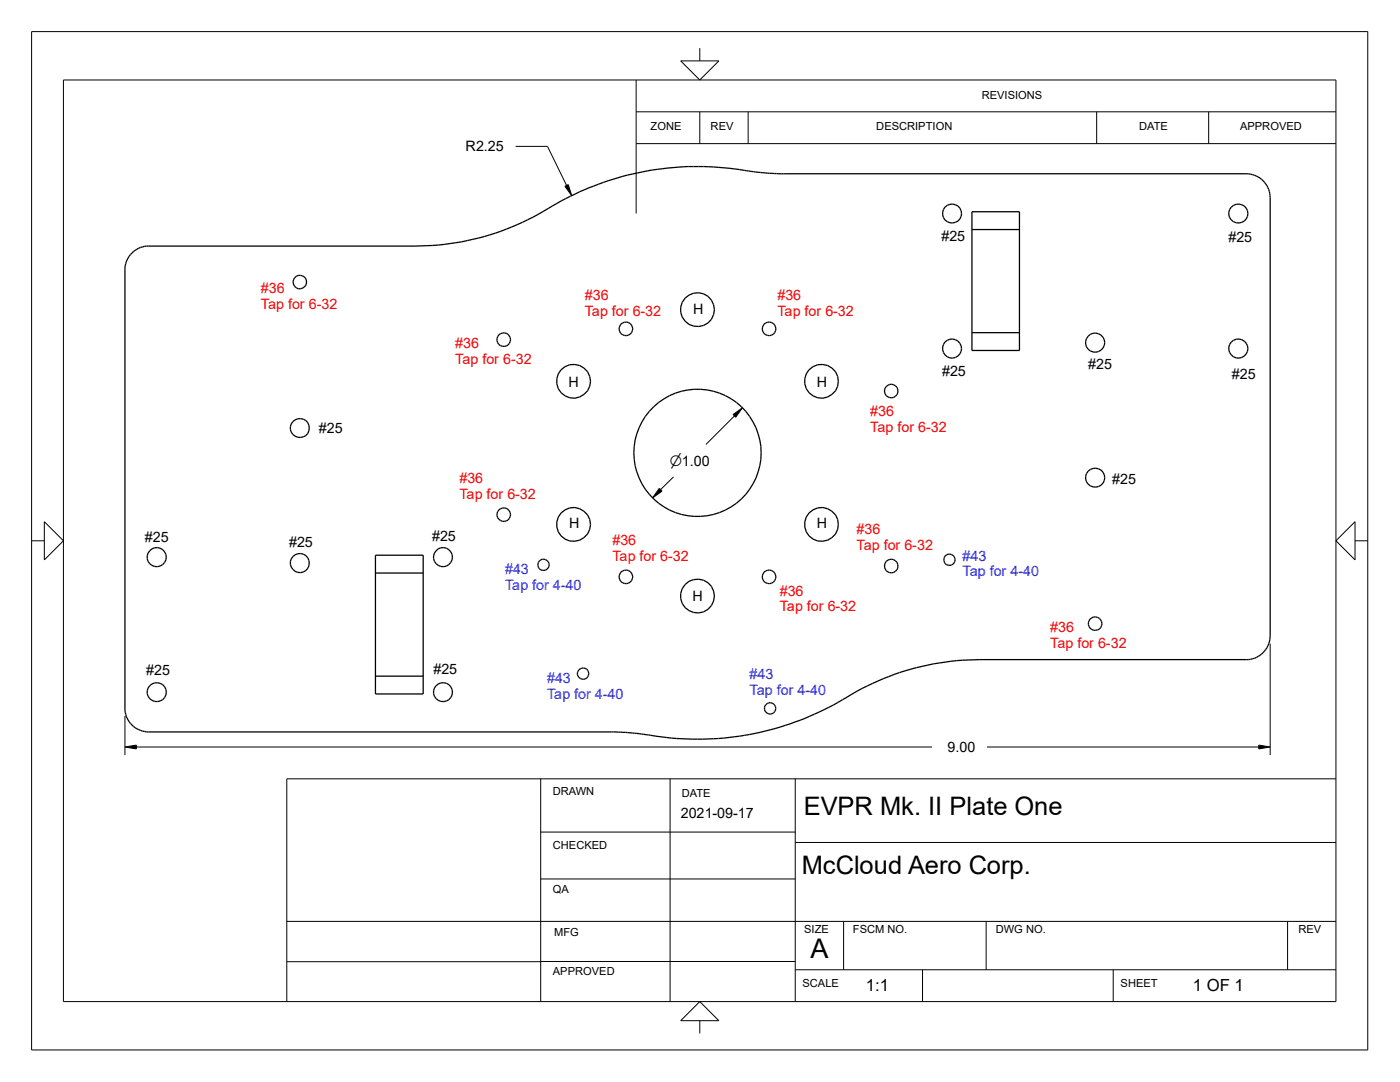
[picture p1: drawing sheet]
<svg xmlns="http://www.w3.org/2000/svg" width="279mm" height="216mm" viewBox="0 0 279 216" stroke-linecap="round" stroke-linejoin="round" font-family="sans-serif">
<g fill="none" stroke="#000" stroke-width=".25">
<path d="M26.6 50.2l1.5-.8 1.2-.3h53.5a50.9 50.9 0 0 0 27.4-8 58 58 0 0 1 40.6-6.8l4.6 .4h93.7a4.8 4.8 0 0 1 4.4 4.8v87.4a4.8 4.8 0 0 1-4.4 4.7h-53.6a51.5 51.5 0 0 0-28.3 8.6 57 57 0 0 1-37.8 6.4l-6.5-.6h-93.6a4.8 4.8 0 0 1-4.4-4.3v-88.3a4.8 4.8 0 0 1 1.7-3.2zM194 42.2h9.5v27.7h-9.5zM194 45.8h9.5M194 66.4h9.5M74.9 110.8h9.6v27.7h-9.6zM74.9 114.3h9.6M74.9 134.9h9.6"/>
<circle cx="59.8" cy="56.3" r="1.36"/>
<circle cx="190" cy="42.6" r="1.9"/>
<circle cx="247.1" cy="42.6" r="1.91"/>
<circle cx="100.5" cy="67.8" r="1.35"/>
<circle cx="114.4" cy="76.1" r="3.4"/>
<circle cx="124.9" cy="65.6" r="1.36"/>
<circle cx="139.2" cy="61.8" r="3.4"/>
<circle cx="153.5" cy="65.6" r="1.35"/>
<circle cx="163.9" cy="76.1" r="3.4"/>
<circle cx="177.9" cy="78" r="1.34"/>
<circle cx="190" cy="69.6" r="1.9"/>
<circle cx="218.6" cy="68.4" r="1.91"/>
<circle cx="247.1" cy="69.6" r="1.91"/>
<circle cx="59.8" cy="85.4" r="1.89"/>
<circle cx="139.2" cy="90.4" r="12.7"/>
<circle cx="218.6" cy="95.3" r="1.9"/>
<circle cx="31.3" cy="111.2" r="1.9"/>
<circle cx="59.8" cy="112.4" r="1.91"/>
<circle cx="88.4" cy="111.2" r="1.9"/>
<circle cx="100.5" cy="102.7" r="1.35"/>
<circle cx="108.5" cy="112.7" r="1.13"/>
<circle cx="114.5" cy="104.7" r="3.4"/>
<circle cx="124.9" cy="115.1" r="1.35"/>
<circle cx="139.2" cy="118.9" r="3.4"/>
<circle cx="153.5" cy="115.1" r="1.36"/>
<circle cx="163.9" cy="104.7" r="3.4"/>
<circle cx="177.9" cy="113" r="1.35"/>
<circle cx="189.5" cy="111.7" r="1.12"/>
<circle cx="31.3" cy="138.1" r="1.91"/>
<circle cx="88.4" cy="138.1" r="1.89"/>
<circle cx="116.4" cy="134.4" r="1.13"/>
<circle cx="218.5" cy="124.4" r="1.35"/>
<circle cx="153.7" cy="141.4" r="1.13"/>
</g>
<g fill="none" stroke="#000" stroke-width=".2">
<path d="M6.3 6.3h266.7v203.2h-266.7zM12.7 16h253.9v183.9h-253.9zM127 16v26.6M135.8 12.1h7.7l-3.8 3.9zM139.7 9.6v2.5M102.9 29.2h6.4l3.8 7.8M112.7 37.2l.7-.4 .7 2.2zM127 22.3h139.6M127 28.7h139.6M139.7 22.3v6.4M149.3 22.3v6.4M218.9 22.3v6.4"/>
<path d="M241.2 22.3v6.4M131.6 97.5l.5 .5-1.9 1.4zM134.4 95.2l-2.6 2.5M146.3 82.7l1.9-1.3-1.4 1.9zM146.6 83l-5.7 5.7M6.3 107.9h2.5M8.8 104.1l3.9 3.8-3.9 3.8zM266.6 107.9l3.8-3.8v7.6zM270.4 107.9h2.6M253.5 128.4v22.3M24.9 142.9v7.8M24.9 149.1l2.3-.4v.7z"/>
<path d="M27.2 149.1h158.8M107.9 155.4v44.5M133.7 155.4v44.5M158.7 155.4v44.5M197 149.1h54.2M251.2 148.7l2.3 .4-2.3 .3zM266.6 155.4h-209.4v44.5M107.9 175.4h50.8M107.9 166h50.8M158.7 168.1h107.9M57.2 191.9h50.7M57.2 183.9h209.4"/>
<path d="M107.9 191.9h50.8M158.7 193.5h107.9M168.4 183.9v9.6M184.1 193.5v6.4M196.8 183.9v9.6M222.2 193.5v6.4M257 183.9v9.6M135.8 203.7l3.9-3.8 3.8 3.8zM139.7 203.7v2.5"/>
</g>
<path d="M112.7 36.9h1.4v2.1h-1.4zM130.3 97.5h1.8v1.9h-1.8zM146.3 81.4h1.9v1.9h-1.9zM24.9 148.7h2.3v.7h-2.3zM251.2 148.7h2.3v.7h-2.3z" fill="#000"/>
<text font-size="5.4" x="161.8" y="191.1">A</text>
<g font-size="5.1">
<text x="160.4" y="162.6">EVPR Mk. II Plate One</text>
<text x="160" y="174.4">McCloud Aero Corp.</text>
</g>
<g font-size="3.3">
<text x="172.8" y="197.8">1:1</text>
<text x="238.1" y="197.8">1 OF 1</text>
</g>
<g font-size="2.9">
<text x="92.9" y="30.1">R2.25</text>
<text x="187.9" y="48">#25</text>
<text x="245.2" y="48.3">#25</text>
<text x="138.3" y="62.6">H</text>
<text x="113.5" y="77.2">H</text>
<text x="163" y="77.3">H</text>
<text x="188" y="75.1">#25</text>
<text x="217.2" y="73.5">#25</text>
<text x="245.8" y="75.6">#25</text>
<text x="63.6" y="86.3">#25</text>
<text x="133.7" y="93">n1.00</text>
<text x="222" y="96.5">#25</text>
<text x="86.2" y="107.9">#25</text>
<text x="113.6" y="105.4">H</text>
<text x="163" y="105.3">H</text>
<text x="28.9" y="108.2">#25</text>
<text x="57.7" y="109.2">#25</text>
<text x="138.2" y="119.8">H</text>
<text x="29.2" y="134.7">#25</text>
<text x="86.5" y="134.4">#25</text>
<text x="189.1" y="150">9.00</text>
<text x="135.8" y="163.2">2021-09-17</text>
</g>
<g font-size="2.9" fill="#f00">
<text x="52.1" y="58.5">#36</text>
<text x="116.7" y="59.9">#36</text>
<text x="155.1" y="59.9">#36</text>
<text x="52.1" y="61.7">Tap for 6-32</text>
<text x="116.7" y="63.1">Tap for 6-32</text>
<text x="155.1" y="63.1">Tap for 6-32</text>
<text x="90.8" y="69.5">#36</text>
<text x="90.8" y="72.6">Tap for 6-32</text>
<text x="173.7" y="83">#36</text>
<text x="173.7" y="86.1">Tap for 6-32</text>
<text x="91.7" y="96.4">#36</text>
<text x="91.7" y="99.6">Tap for 6-32</text>
<text x="170.9" y="106.6">#36</text>
<text x="122.2" y="108.8">#36</text>
<text x="122.2" y="112">Tap for 6-32</text>
<text x="170.9" y="109.7">Tap for 6-32</text>
<text x="155.6" y="118.8">#36</text>
<text x="155.6" y="122">Tap for 6-32</text>
<text x="209.6" y="126.1">#36</text>
<text x="209.6" y="129.2">Tap for 6-32</text>
</g>
<g font-size="2.9" fill="#00f">
<text x="192.1" y="111.8">#43</text>
<text x="100.8" y="114.6">#43</text>
<text x="100.8" y="117.8">Tap for 4-40</text>
<text x="192.1" y="115">Tap for 4-40</text>
<text x="109.2" y="136.2">#43</text>
<text x="149.6" y="135.5">#43</text>
<text x="109.2" y="139.4">Tap for 4-40</text>
<text x="149.6" y="138.7">Tap for 4-40</text>
</g>
<g font-size="2.2">
<text x="195.9" y="19.7">REVISIONS</text>
<text x="129.8" y="25.9">ZONE</text>
<text x="141.8" y="25.9">REV</text>
<text x="174.9" y="25.9">DESCRIPTION</text>
<text x="227.3" y="25.9">DATE</text>
<text x="247.5" y="25.9">APPROVED</text>
<text x="110.3" y="158.7">DRAWN</text>
<text x="136.1" y="159">DATE</text>
<text x="110.3" y="169.3">CHECKED</text>
<text x="110.3" y="178.3">QA</text>
<text x="110.6" y="186.7">MFG</text>
<text x="160.5" y="186.2">SIZE</text>
<text x="170.2" y="186.2">FSCM NO.</text>
<text x="198.7" y="186.2">DWG NO.</text>
<text x="259.1" y="186.2">REV</text>
<text x="110.3" y="194.6">APPROVED</text>
<text x="160.1" y="197">SCALE</text>
<text x="223.6" y="197">SHEET</text>
</g>
</svg>
